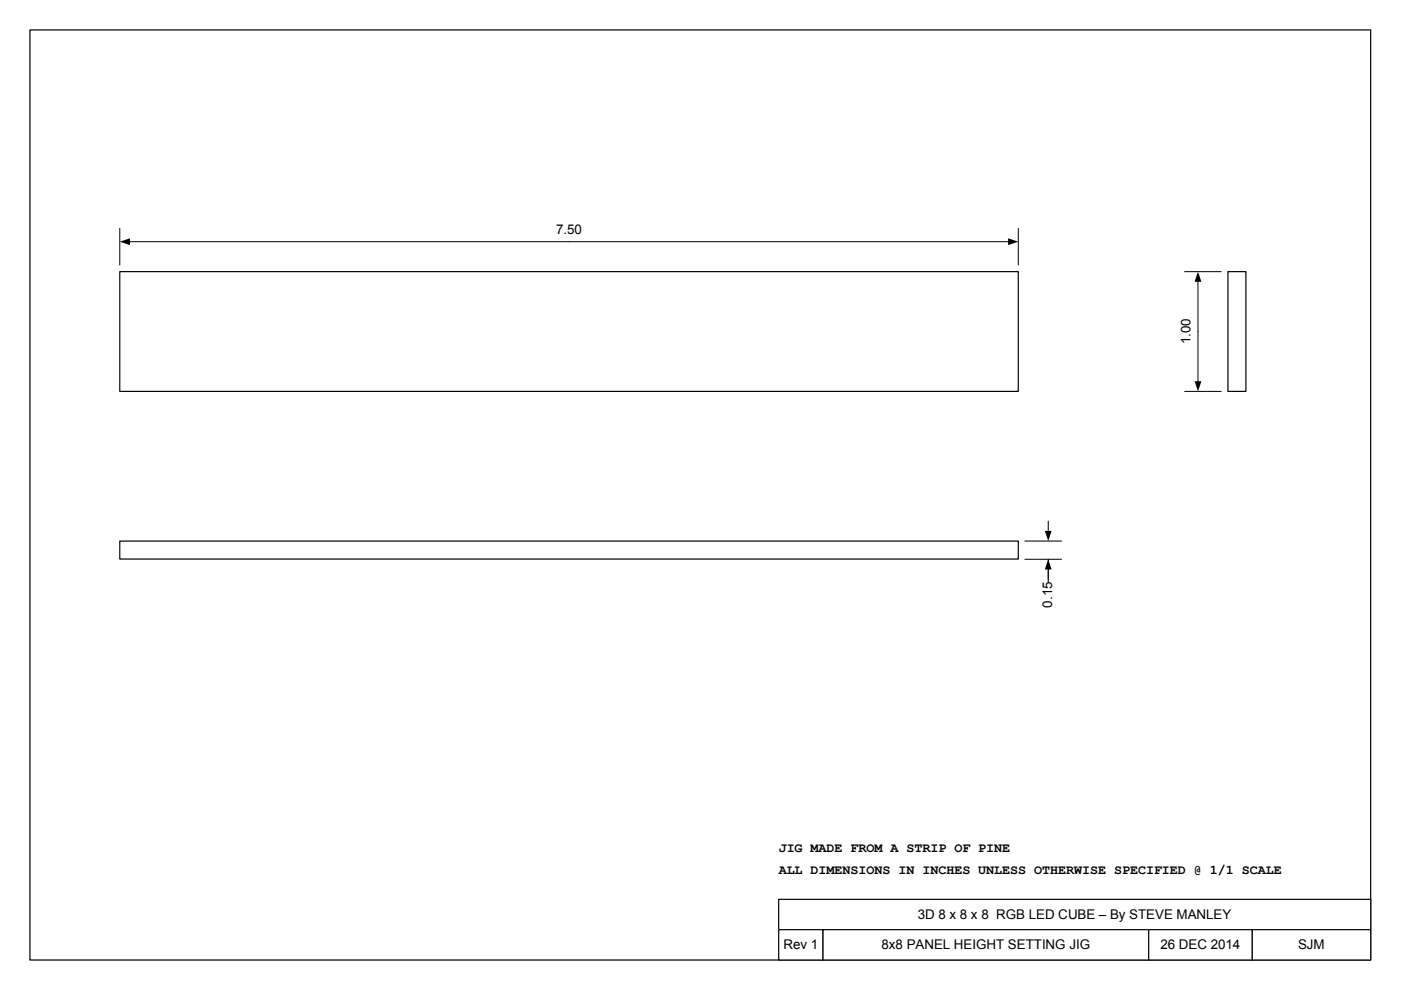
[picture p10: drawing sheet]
<svg xmlns="http://www.w3.org/2000/svg" width="297mm" height="210mm" viewBox="0 0 297 210" stroke-linecap="round" stroke-linejoin="round" font-family="sans-serif">
<path d="M6.3 6.3h284.3v197.3h-284.3z" fill="none" stroke="#000" stroke-width=".25"/>
<path d="M165.1 190.8h125.5v6.4h-125.5z" fill-rule="evenodd" fill="#fff"/>
<path d="M165.1 190.8h125.5v6.4h-125.5z" fill="none" stroke="#000" stroke-width=".25"/>
<path d="M165.1 197.2h9.4v6.4h-9.4z" fill-rule="evenodd" fill="#fff"/>
<path d="M165.1 197.2h9.4v6.4h-9.4z" fill="none" stroke="#000" stroke-width=".25"/>
<path d="M174.5 197.2h69v6.4h-69z" fill-rule="evenodd" fill="#fff"/>
<path d="M174.5 197.2h69v6.4h-69z" fill="none" stroke="#000" stroke-width=".25"/>
<path d="M243.5 197.2h22v6.4h-22z" fill-rule="evenodd" fill="#fff"/>
<path d="M243.5 197.2h22v6.4h-22z" fill="none" stroke="#000" stroke-width=".25"/>
<path d="M265.5 197.2h25.1v6.4h-25.1z" fill-rule="evenodd" fill="#fff"/>
<path d="M265.5 197.2h25.1v6.4h-25.1z" fill="none" stroke="#000" stroke-width=".25"/>
<path d="M25.4 57.6h190.5v25.4h-190.5z" fill-rule="evenodd" fill="#fff"/>
<path d="M25.4 57.6h190.5v25.4h-190.5z" fill="none" stroke="#000" stroke-width=".25"/>
<path d="M25.4 114.8h190.5v3.8h-190.5z" fill-rule="evenodd" fill="#fff"/>
<path d="M25.4 114.8h190.5v3.8h-190.5z" fill="none" stroke="#000" stroke-width=".25"/>
<path d="M260.3 57.6h3.9v25.4h-3.9z" fill-rule="evenodd" fill="#fff"/>
<path d="M260.3 57.6h3.9v25.4h-3.9z" fill="none" stroke="#000" stroke-width=".25"/>
<path d="M25.4 48.4v7.8zM215.9 48.4v7.8z" fill-rule="evenodd" fill="#fff"/>
<path d="M25.4 48.4v7.8zM27.4 51.3h186.5M215.9 48.4v7.8z" fill="none" stroke="#000" stroke-width=".21"/>
<path d="M25.4 51.3l2.2-.8v1.5zM213.7 50.5l2.2 .8-2.2 .7z" fill="#000"/>
<g fill="#fff">
<path d="M117.8 47.2h5.5v3.3h-5.5z" fill-rule="evenodd"/>
<path d="M251.2 83h7.7zM251.2 57.6h7.7z" fill-rule="evenodd"/>
</g>
<path d="M251.2 57.6h7.7zM254 59.6v21.4M251.2 83h7.7z" fill="none" stroke="#000" stroke-width=".21"/>
<path d="M254 57.6l.7 2.2h-1.4zM253.3 80.9h1.4l-.7 2.1z" fill="#000"/>
<g fill="#fff">
<path d="M249.9 67.7h3.4v5.5h-3.4z" fill-rule="evenodd"/>
<path d="M217.3 118.6h7.8zM217.3 114.8h7.8zM222.2 118.6v7.5z" fill-rule="evenodd"/>
</g>
<path d="M217.3 118.6h7.8zM217.3 114.8h7.8zM222.2 118.6v7.5zM222.2 110.5v2.3M222.2 120.6v2.3" fill="none" stroke="#000" stroke-width=".21"/>
<path d="M221.5 112.6h1.5l-.8 2.2zM222.2 118.6l.8 2.2h-1.5z" fill="#000"/>
<path d="M220.6 123.5h3.3v5.5h-3.3z" fill-rule="evenodd" fill="#fff"/>
<g font-size="2.8">
<text x="117.9" y="49.7">7.50</text>
<text x="252.4" y="73" transform="rotate(-90 252.4 73)">1.00</text>
<text x="223.1" y="128.9" transform="rotate(-90 223.1 128.9)">0.15</text>
<text x="165.1" y="185.4">ALL DIMENSIONS IN INCHES UNLESS OTHERWISE SPECIFIED @ 1/1 SCALE</text>
<text x="165.1" y="180.7">JIG MADE FROM A STRIP OF PINE</text>
<text x="194.6" y="194.9">3D 8 x 8 x 8 RGB LED CUBE – By STEVE MANLEY</text>
<text x="166.1" y="201.4">Rev 1</text>
<text x="186.9" y="201.4">8x8 PANEL HEIGHT SETTING JIG</text>
<text x="246" y="201.4">26 DEC 2014</text>
<text x="275.2" y="201.4">SJM</text>
</g>
</svg>
